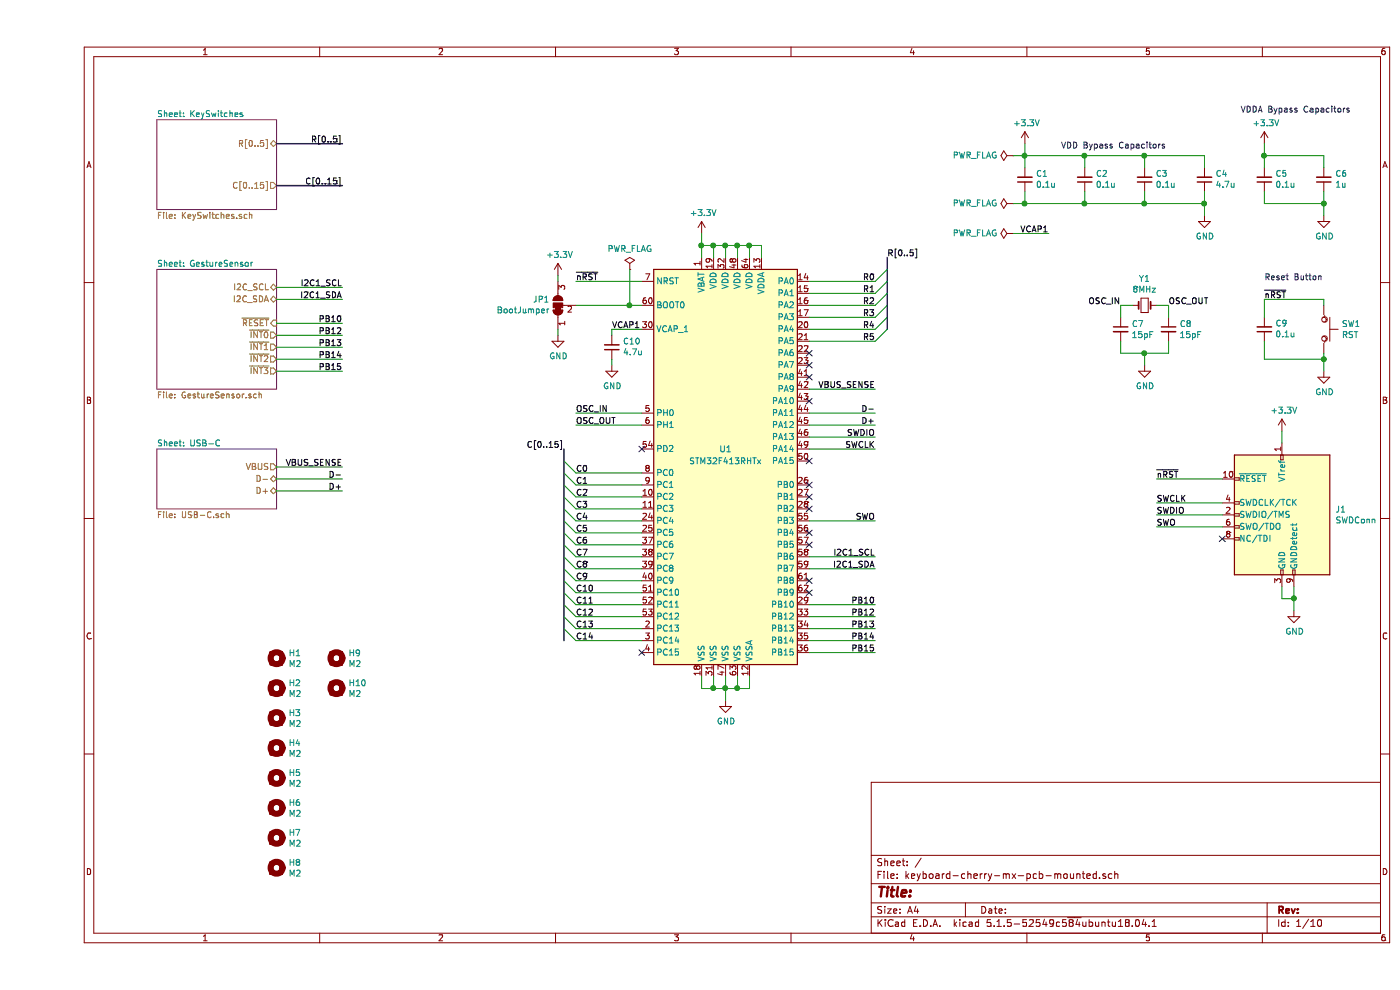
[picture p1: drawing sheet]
EESchema Schematic File Version 4
EELAYER 30 0
EELAYER END
$Descr A4 11693 8268
encoding utf-8
Sheet 1 10
Title ""
Date ""
Rev ""
Comp ""
Comment1 ""
Comment2 ""
Comment3 ""
Comment4 ""
$EndDescr
$Sheet
S 1000 1000 1000 750 
U 5E697948
F0 "KeySwitches" 50
F1 "KeySwitches.sch" 50
F2 "R[0..5]" B R 2000 1200 50 
F3 "C[0..15]" O R 2000 1550 50 
$EndSheet
Wire Wire Line
	6450 2350 7000 2350
Wire Wire Line
	7000 2450 6450 2450
Wire Wire Line
	6450 2550 7000 2550
Wire Wire Line
	6450 2650 7000 2650
Text Label 7000 2350 2    50   ~ 0
R0
Text Label 7000 2450 2    50   ~ 0
R1
Text Label 7000 2550 2    50   ~ 0
R2
Text Label 7000 2650 2    50   ~ 0
R3
Wire Wire Line
	6450 2750 7000 2750
Wire Wire Line
	7000 2850 6450 2850
Text Label 7000 2750 2    50   ~ 0
R4
Text Label 7000 2850 2    50   ~ 0
R5
Entry Wire Line
	7100 2750 7000 2850
Entry Wire Line
	7100 2650 7000 2750
Entry Wire Line
	7100 2550 7000 2650
Entry Wire Line
	7100 2450 7000 2550
Entry Wire Line
	7100 2350 7000 2450
Entry Wire Line
	7100 2250 7000 2350
Text Label 7100 2150 0    50   ~ 0
R[0..5]
$Comp
L Device:Crystal_Small Y1
U 1 1
P 9250 2550
F 0 "Y1" H 9250 2775 50  0000 C CNN
F 1 "8MHz" H 9250 2684 50  0000 C CNN
F 2 "Crystal:Crystal_SMD_TXC_7A-2Pin_5x3.2mm" H 9250 2550 50  0001 C CNN
F 3 "https://www.mouser.com/datasheet/2/417/7a-13881.pdf" H 9250 2550 50  0001 C CNN
F 4 "7A-8.000MAAE-T" H 9250 2550 50  0001 C CNN "P/N"
	1    9250 2550
	1    0    0    -1  
$EndComp
$Comp
L Device:C_Small C8
U 1 1
P 9450 2750
F 0 "C8" H 9542 2796 50  0000 L CNN
F 1 "15pF" H 9542 2705 50  0000 L CNN
F 2 "Capacitor_SMD:C_0603_1608Metric" H 9450 2750 50  0001 C CNN
F 3 "~" H 9450 2750 50  0001 C CNN
	1    9450 2750
	1    0    0    -1  
$EndComp
$Comp
L Device:C_Small C7
U 1 1
P 9050 2750
F 0 "C7" H 9142 2796 50  0000 L CNN
F 1 "15pF" H 9142 2705 50  0000 L CNN
F 2 "Capacitor_SMD:C_0603_1608Metric" H 9050 2750 50  0001 C CNN
F 3 "~" H 9050 2750 50  0001 C CNN
	1    9050 2750
	1    0    0    -1  
$EndComp
$Comp
L Device:C_Small C2
U 1 1
P 8750 1500
F 0 "C2" H 8658 1454 50  0000 R CNN
F 1 "0.1u" H 8658 1545 50  0000 R CNN
F 2 "Capacitor_SMD:C_0603_1608Metric" H 8750 1500 50  0001 C CNN
F 3 "~" H 8750 1500 50  0001 C CNN
	1    8750 1500
	-1   0    0    1   
$EndComp
$Comp
L Device:C_Small C3
U 1 1
P 9250 1500
F 0 "C3" H 9158 1454 50  0000 R CNN
F 1 "0.1u" H 9158 1545 50  0000 R CNN
F 2 "Capacitor_SMD:C_0603_1608Metric" H 9250 1500 50  0001 C CNN
F 3 "~" H 9250 1500 50  0001 C CNN
	1    9250 1500
	-1   0    0    1   
$EndComp
$Comp
L Device:C_Small C4
U 1 1
P 9750 1500
F 0 "C4" H 9658 1454 50  0000 R CNN
F 1 "4.7u" H 9658 1545 50  0000 R CNN
F 2 "Capacitor_SMD:C_0603_1608Metric" H 9750 1500 50  0001 C CNN
F 3 "~" H 9750 1500 50  0001 C CNN
	1    9750 1500
	-1   0    0    1   
$EndComp
$Comp
L Device:C_Small C5
U 1 1
P 10250 1500
F 0 "C5" H 10158 1454 50  0000 R CNN
F 1 "0.1u" H 10158 1545 50  0000 R CNN
F 2 "Capacitor_SMD:C_0603_1608Metric" H 10250 1500 50  0001 C CNN
F 3 "~" H 10250 1500 50  0001 C CNN
	1    10250 1500
	-1   0    0    1   
$EndComp
Wire Wire Line
	9750 1300 9750 1400
Wire Wire Line
	9250 1400 9250 1300
Connection ~ 9250 1300
Wire Wire Line
	9250 1300 9750 1300
Wire Wire Line
	8750 1400 8750 1300
Wire Wire Line
	8750 1300 9250 1300
$Comp
L power:GND #PWR03
U 1 1
P 9750 1800
F 0 "#PWR03" H 9750 1550 50  0001 C CNN
F 1 "GND" H 9755 1627 50  0000 C CNN
F 2 "" H 9750 1800 50  0001 C CNN
F 3 "" H 9750 1800 50  0001 C CNN
	1    9750 1800
	1    0    0    -1  
$EndComp
Wire Wire Line
	9750 1800 9750 1700
Wire Wire Line
	9750 1700 9250 1700
Connection ~ 9750 1700
Wire Wire Line
	9750 1700 9750 1600
Wire Wire Line
	8750 1600 8750 1700
Wire Wire Line
	9250 1600 9250 1700
Connection ~ 9250 1700
Wire Wire Line
	9250 1700 8750 1700
$Comp
L Device:C_Small C6
U 1 1
P 10750 1500
F 0 "C6" H 10658 1454 50  0000 R CNN
F 1 "1u" H 10658 1545 50  0000 R CNN
F 2 "Capacitor_SMD:C_0603_1608Metric" H 10750 1500 50  0001 C CNN
F 3 "~" H 10750 1500 50  0001 C CNN
	1    10750 1500
	-1   0    0    1   
$EndComp
$Comp
L power:+3.3V #PWR02
U 1 1
P 10250 1200
F 0 "#PWR02" H 10250 1050 50  0001 C CNN
F 1 "+3.3V" H 10265 1373 50  0000 C CNN
F 2 "" H 10250 1200 50  0001 C CNN
F 3 "" H 10250 1200 50  0001 C CNN
	1    10250 1200
	1    0    0    -1  
$EndComp
Wire Wire Line
	10250 1200 10250 1300
Wire Wire Line
	10250 1300 10750 1300
Wire Wire Line
	10750 1300 10750 1400
Connection ~ 10250 1300
Wire Wire Line
	10250 1300 10250 1400
$Comp
L power:GND #PWR04
U 1 1
P 10750 1800
F 0 "#PWR04" H 10750 1550 50  0001 C CNN
F 1 "GND" H 10755 1627 50  0000 C CNN
F 2 "" H 10750 1800 50  0001 C CNN
F 3 "" H 10750 1800 50  0001 C CNN
	1    10750 1800
	1    0    0    -1  
$EndComp
Wire Wire Line
	10750 1800 10750 1700
Wire Wire Line
	10750 1700 10250 1700
Wire Wire Line
	10250 1700 10250 1600
Connection ~ 10750 1700
Wire Wire Line
	10750 1700 10750 1600
Text Notes 10050 950  0    50   ~ 0
VDDA Bypass Capacitors
$Comp
L Switch:SW_Push SW1
U 1 1
P 10750 2750
F 0 "SW1" V 10704 2898 50  0000 L CNN
F 1 "RST" V 10795 2898 50  0000 L CNN
F 2 "Button_Switch_SMD:SW_SPST_B3U-1000P" H 10750 2950 50  0001 C CNN
F 3 "~" H 10750 2950 50  0001 C CNN
	1    10750 2750
	0    1    1    0   
$EndComp
$Comp
L Device:C_Small C9
U 1 1
P 10250 2750
F 0 "C9" H 10158 2704 50  0000 R CNN
F 1 "0.1u" H 10158 2795 50  0000 R CNN
F 2 "Capacitor_SMD:C_0805_2012Metric" H 10250 2750 50  0001 C CNN
F 3 "~" H 10250 2750 50  0001 C CNN
	1    10250 2750
	-1   0    0    1   
$EndComp
Wire Wire Line
	10250 2650 10250 2500
Wire Wire Line
	10250 2500 10750 2500
Wire Wire Line
	10750 2500 10750 2550
Wire Wire Line
	10750 2950 10750 3000
Wire Wire Line
	10750 3000 10250 3000
Wire Wire Line
	10250 3000 10250 2850
$Comp
L power:GND #PWR010
U 1 1
P 10750 3100
F 0 "#PWR010" H 10750 2850 50  0001 C CNN
F 1 "GND" H 10755 2927 50  0000 C CNN
F 2 "" H 10750 3100 50  0001 C CNN
F 3 "" H 10750 3100 50  0001 C CNN
	1    10750 3100
	1    0    0    -1  
$EndComp
Wire Wire Line
	10750 3100 10750 3000
Connection ~ 10750 3000
Text Label 10250 2500 0    50   ~ 0
~nRST
Text Notes 10250 2350 0    50   ~ 0
Reset Button
$Comp
L power:GND #PWR09
U 1 1
P 9250 3050
F 0 "#PWR09" H 9250 2800 50  0001 C CNN
F 1 "GND" H 9255 2877 50  0000 C CNN
F 2 "" H 9250 3050 50  0001 C CNN
F 3 "" H 9250 3050 50  0001 C CNN
	1    9250 3050
	1    0    0    -1  
$EndComp
Wire Wire Line
	9250 3050 9250 2950
Wire Wire Line
	9250 2950 9450 2950
Wire Wire Line
	9450 2950 9450 2850
Wire Wire Line
	9250 2950 9050 2950
Wire Wire Line
	9050 2950 9050 2850
Connection ~ 9250 2950
Wire Wire Line
	9050 2650 9050 2550
Wire Wire Line
	9050 2550 9150 2550
Wire Wire Line
	9350 2550 9450 2550
Wire Wire Line
	9450 2550 9450 2650
Text Label 9050 2550 2    50   ~ 0
OSC_IN
Text Label 9450 2550 0    50   ~ 0
OSC_OUT
Connection ~ 8750 1300
Text Label 7000 4750 2    50   ~ 0
I2C1_SDA
Text Label 7000 4650 2    50   ~ 0
I2C1_SCL
Wire Wire Line
	7000 4750 6450 4750
Wire Wire Line
	6450 4650 7000 4650
$Comp
L power:GND #PWR08
U 1 1
P 4800 3050
F 0 "#PWR08" H 4800 2800 50  0001 C CNN
F 1 "GND" H 4805 2877 50  0000 C CNN
F 2 "" H 4800 3050 50  0001 C CNN
F 3 "" H 4800 3050 50  0001 C CNN
	1    4800 3050
	1    0    0    -1  
$EndComp
Text Label 4500 3550 0    50   ~ 0
OSC_OUT
Text Label 4500 3450 0    50   ~ 0
OSC_IN
Wire Wire Line
	4500 3550 5050 3550
Wire Wire Line
	5050 3450 4500 3450
Wire Wire Line
	5050 2750 4800 2750
Wire Wire Line
	4350 2300 4350 2350
$Comp
L power:+3.3V #PWR06
U 1 1
P 4350 2300
F 0 "#PWR06" H 4350 2150 50  0001 C CNN
F 1 "+3.3V" H 4365 2473 50  0000 C CNN
F 2 "" H 4350 2300 50  0001 C CNN
F 3 "" H 4350 2300 50  0001 C CNN
	1    4350 2300
	1    0    0    -1  
$EndComp
Wire Wire Line
	4350 2800 4350 2750
$Comp
L power:GND #PWR07
U 1 1
P 4350 2800
F 0 "#PWR07" H 4350 2550 50  0001 C CNN
F 1 "GND" H 4355 2627 50  0000 C CNN
F 2 "" H 4350 2800 50  0001 C CNN
F 3 "" H 4350 2800 50  0001 C CNN
	1    4350 2800
	1    0    0    -1  
$EndComp
Wire Wire Line
	5050 2550 4950 2550
$Comp
L Jumper:SolderJumper_3_Bridged12 JP1
U 1 1
P 4350 2550
F 0 "JP1" V 4396 2618 50  0000 L CNN
F 1 "BootJumper" V 4305 2618 50  0000 L CNN
F 2 "Jumper:SolderJumper-3_P1.3mm_Bridged12_Pad1.0x1.5mm" H 4350 2550 50  0001 C CNN
F 3 "~" H 4350 2550 50  0001 C CNN
	1    4350 2550
	0    -1   -1   0   
$EndComp
Text Label 4500 2350 0    50   ~ 0
~nRST
Wire Wire Line
	4500 2350 5050 2350
Wire Wire Line
	4500 3950 5050 3950
Wire Wire Line
	5050 4050 4500 4050
Wire Wire Line
	4500 4150 5050 4150
Wire Wire Line
	4500 4250 5050 4250
Wire Wire Line
	4500 4350 5050 4350
Text Label 4500 3950 0    50   ~ 0
C0
Text Label 4500 4050 0    50   ~ 0
C1
Text Label 4500 4150 0    50   ~ 0
C2
Text Label 4500 4250 0    50   ~ 0
C3
Text Label 4500 4350 0    50   ~ 0
C4
Text Label 4500 5350 0    50   ~ 0
C14
Text Label 4500 5250 0    50   ~ 0
C13
Text Label 4500 5150 0    50   ~ 0
C12
Text Label 4500 5050 0    50   ~ 0
C11
Text Label 4500 4950 0    50   ~ 0
C10
Text Label 4500 4850 0    50   ~ 0
C9
Text Label 4500 4750 0    50   ~ 0
C8
Text Label 4500 4650 0    50   ~ 0
C7
Text Label 4500 4550 0    50   ~ 0
C6
Text Label 4500 4450 0    50   ~ 0
C5
Wire Wire Line
	5050 4450 4500 4450
Wire Wire Line
	5050 5050 4500 5050
Wire Wire Line
	4500 4950 5050 4950
Wire Wire Line
	4500 4850 5050 4850
Wire Wire Line
	4500 4750 5050 4750
Wire Wire Line
	5050 4650 4500 4650
Wire Wire Line
	4500 4550 5050 4550
Wire Wire Line
	4500 5350 5050 5350
Wire Wire Line
	5050 5250 4500 5250
Wire Wire Line
	4500 5150 5050 5150
Wire Wire Line
	5550 5650 5550 5750
Wire Wire Line
	5550 5750 5650 5750
Wire Wire Line
	5650 5750 5750 5750
Connection ~ 5650 5750
Wire Wire Line
	5650 5650 5650 5750
Wire Wire Line
	5850 5750 5950 5750
Wire Wire Line
	5850 5650 5850 5750
Wire Wire Line
	5750 5750 5750 5650
Wire Wire Line
	5950 5750 5950 5650
Connection ~ 5850 5750
Connection ~ 5750 5750
Wire Wire Line
	5750 5750 5850 5750
Wire Wire Line
	5750 5850 5750 5750
$Comp
L power:GND #PWR013
U 1 1
P 5750 5850
F 0 "#PWR013" H 5750 5600 50  0001 C CNN
F 1 "GND" H 5755 5677 50  0000 C CNN
F 2 "" H 5750 5850 50  0001 C CNN
F 3 "" H 5750 5850 50  0001 C CNN
	1    5750 5850
	1    0    0    -1  
$EndComp
Wire Wire Line
	5650 2050 5650 2150
Wire Wire Line
	5650 2050 5750 2050
Connection ~ 5750 2050
Wire Wire Line
	5750 2150 5750 2050
Wire Wire Line
	5750 2050 5850 2050
Connection ~ 5850 2050
Wire Wire Line
	5850 2050 5850 2150
Wire Wire Line
	5850 2050 5950 2050
Wire Wire Line
	5950 2050 6050 2050
Connection ~ 5950 2050
Wire Wire Line
	5950 2150 5950 2050
Wire Wire Line
	6050 2050 6050 2150
Connection ~ 5650 2050
Wire Wire Line
	5550 2050 5650 2050
Wire Wire Line
	5550 1950 5550 2050
$Comp
L power:+3.3V #PWR05
U 1 1
P 5550 1950
F 0 "#PWR05" H 5550 1800 50  0001 C CNN
F 1 "+3.3V" H 5565 2123 50  0000 C CNN
F 2 "" H 5550 1950 50  0001 C CNN
F 3 "" H 5550 1950 50  0001 C CNN
	1    5550 1950
	1    0    0    -1  
$EndComp
Text Label 7000 3250 2    50   ~ 0
VBUS_SENSE
Wire Wire Line
	6450 3250 7000 3250
Text Label 7000 3550 2    50   ~ 0
D+
Text Label 7000 3450 2    50   ~ 0
D-
Wire Wire Line
	6450 3450 7000 3450
Wire Wire Line
	6450 3550 7000 3550
Wire Wire Line
	6450 3650 7000 3650
Text Label 7000 3650 2    50   ~ 0
SWDIO
Text Label 7000 3750 2    50   ~ 0
SWCLK
Wire Wire Line
	6450 3750 7000 3750
$Comp
L MCU_ST_STM32F4:STM32F413RHTx U1
U 1 1
P 5750 3850
F 0 "U1" H 5750 3950 50  0000 C CNN
F 1 "STM32F413RHTx" H 5750 3850 50  0000 C CNN
F 2 "Package_QFP:LQFP-64_10x10mm_P0.5mm" H 5150 2150 50  0001 R CNN
F 3 "http://www.st.com/st-web-ui/static/active/en/resource/technical/document/datasheet/DM00282249.pdf" H 5750 3850 50  0001 C CNN
	1    5750 3850
	1    0    0    -1  
$EndComp
Wire Wire Line
	4800 3050 4800 3000
Wire Wire Line
	4800 2800 4800 2750
$Comp
L Device:C_Small C10
U 1 1
P 4800 2900
F 0 "C10" H 4708 2854 50  0000 R CNN
F 1 "4.7u" H 4708 2945 50  0000 R CNN
F 2 "Capacitor_SMD:C_0603_1608Metric" H 4800 2900 50  0001 C CNN
F 3 "~" H 4800 2900 50  0001 C CNN
	1    4800 2900
	-1   0    0    1   
$EndComp
Wire Wire Line
	8250 1700 8250 1600
Connection ~ 8750 1700
Wire Wire Line
	8750 1700 8250 1700
Wire Wire Line
	8250 1300 8750 1300
Wire Wire Line
	8250 1400 8250 1300
$Comp
L Device:C_Small C1
U 1 1
P 8250 1500
F 0 "C1" H 8158 1454 50  0000 R CNN
F 1 "0.1u" H 8158 1545 50  0000 R CNN
F 2 "Capacitor_SMD:C_0603_1608Metric" H 8250 1500 50  0001 C CNN
F 3 "~" H 8250 1500 50  0001 C CNN
	1    8250 1500
	-1   0    0    1   
$EndComp
Connection ~ 8250 1300
Wire Wire Line
	8250 1200 8250 1300
Text Notes 8550 1250 0    50   ~ 0
VDD Bypass Capacitors
$Comp
L power:+3.3V #PWR01
U 1 1
P 8250 1200
F 0 "#PWR01" H 8250 1050 50  0001 C CNN
F 1 "+3.3V" H 8265 1373 50  0000 C CNN
F 2 "" H 8250 1200 50  0001 C CNN
F 3 "" H 8250 1200 50  0001 C CNN
	1    8250 1200
	1    0    0    -1  
$EndComp
Entry Wire Line
	4400 3850 4500 3950
Entry Wire Line
	4400 3950 4500 4050
Entry Wire Line
	4400 4050 4500 4150
Entry Wire Line
	4400 4150 4500 4250
Entry Wire Line
	4400 4250 4500 4350
Entry Wire Line
	4400 4350 4500 4450
Entry Wire Line
	4400 4450 4500 4550
Entry Wire Line
	4400 4550 4500 4650
Entry Wire Line
	4400 4650 4500 4750
Entry Wire Line
	4400 4750 4500 4850
Entry Wire Line
	4400 4850 4500 4950
Entry Wire Line
	4400 4950 4500 5050
Entry Wire Line
	4400 5050 4500 5150
Entry Wire Line
	4400 5150 4500 5250
Entry Wire Line
	4400 5250 4500 5350
$Sheet
S 1000 2250 1000 1000
U 5E8711BD
F0 "GestureSensor" 50
F1 "GestureSensor.sch" 50
F2 "I2C_SCL" B R 2000 2400 50 
F3 "I2C_SDA" B R 2000 2500 50 
F4 "~RESET" I R 2000 2700 50 
F5 "~INT0" O R 2000 2800 50 
F6 "~INT1" O R 2000 2900 50 
F7 "~INT2" O R 2000 3000 50 
F8 "~INT3" O R 2000 3100 50 
$EndSheet
Text Label 2550 3900 2    50   ~ 0
VBUS_SENSE
Wire Wire Line
	2000 3900 2550 3900
Text Label 2550 4100 2    50   ~ 0
D+
Text Label 2550 4000 2    50   ~ 0
D-
Wire Wire Line
	2000 4000 2550 4000
Wire Wire Line
	2000 4100 2550 4100
$Sheet
S 1000 3750 1000 500 
U 5E7D269A
F0 "USB-C" 50
F1 "USB-C.sch" 50
F2 "D-" B R 2000 4000 50 
F3 "D+" B R 2000 4100 50 
F4 "VBUS" O R 2000 3900 50 
$EndSheet
Text Label 2550 2500 2    50   ~ 0
I2C1_SDA
Text Label 2550 2400 2    50   ~ 0
I2C1_SCL
Wire Wire Line
	2550 2500 2000 2500
Wire Wire Line
	2000 2400 2550 2400
NoConn ~ 6450 3350
NoConn ~ 6450 3850
NoConn ~ 6450 3150
NoConn ~ 6450 3050
NoConn ~ 6450 2950
Text Label 2550 1200 2    50   ~ 0
R[0..5]
Text Label 4400 3750 2    50   ~ 0
C[0..15]
Text Label 2550 1550 2    50   ~ 0
C[0..15]
Wire Bus Line
	2550 1200 2000 1200
Wire Bus Line
	2550 1550 2000 1550
$Comp
L Connector:Conn_ARM_JTAG_SWD_10 J1
U 1 1
P 10400 4300
F 0 "J1" H 9956 4346 50  0000 R CNN
F 1 "SWDConn" H 9956 4255 50  0000 R CNN
F 2 "Connector:Tag-Connect_TC2050-IDC-NL_2x05_P1.27mm_Vertical" H 10400 4300 50  0001 C CNN
F 3 "http://infocenter.arm.com/help/topic/com.arm.doc.ddi0314h/DDI0314H_coresight_components_trm.pdf" V 10050 3050 50  0001 C CNN
	1    10400 4300
	-1   0    0    -1  
$EndComp
$Comp
L power:GND #PWR012
U 1 1
P 10500 5100
F 0 "#PWR012" H 10500 4850 50  0001 C CNN
F 1 "GND" H 10505 4927 50  0000 C CNN
F 2 "" H 10500 5100 50  0001 C CNN
F 3 "" H 10500 5100 50  0001 C CNN
	1    10500 5100
	1    0    0    -1  
$EndComp
Wire Wire Line
	10500 5100 10500 5000
Wire Wire Line
	10500 5000 10400 5000
Wire Wire Line
	10400 5000 10400 4900
Connection ~ 10500 5000
Wire Wire Line
	10500 5000 10500 4900
Text Label 7000 5050 2    50   ~ 0
PB10
Text Label 7000 5150 2    50   ~ 0
PB12
Text Label 7000 5250 2    50   ~ 0
PB13
Wire Wire Line
	6450 5250 7000 5250
Wire Wire Line
	7000 5150 6450 5150
Wire Wire Line
	6450 5050 7000 5050
Wire Wire Line
	6450 4350 7000 4350
Text Label 7000 4350 2    50   ~ 0
SWO
Wire Wire Line
	9900 4400 9350 4400
Text Label 9350 4400 0    50   ~ 0
SWO
NoConn ~ 9900 4500
Wire Wire Line
	9900 4300 9350 4300
Text Label 9350 4300 0    50   ~ 0
SWDIO
Text Label 9350 4200 0    50   ~ 0
SWCLK
Wire Wire Line
	9900 4200 9350 4200
$Comp
L power:+3.3V #PWR011
U 1 1
P 10400 3600
F 0 "#PWR011" H 10400 3450 50  0001 C CNN
F 1 "+3.3V" H 10415 3773 50  0000 C CNN
F 2 "" H 10400 3600 50  0001 C CNN
F 3 "" H 10400 3600 50  0001 C CNN
	1    10400 3600
	1    0    0    -1  
$EndComp
Wire Wire Line
	10400 3600 10400 3700
Text Label 9350 4000 0    50   ~ 0
~nRST
Wire Wire Line
	9350 4000 9900 4000
$Comp
L power:PWR_FLAG #FLG02
U 1 1
P 8150 1700
F 0 "#FLG02" H 8150 1775 50  0001 C CNN
F 1 "PWR_FLAG" V 8150 1827 50  0000 L CNN
F 2 "" H 8150 1700 50  0001 C CNN
F 3 "~" H 8150 1700 50  0001 C CNN
	1    8150 1700
	0    -1   -1   0   
$EndComp
Wire Wire Line
	8150 1700 8250 1700
Connection ~ 8250 1700
NoConn ~ 6450 4250
NoConn ~ 6450 4150
NoConn ~ 6450 4050
Text Label 4800 2750 0    50   ~ 0
VCAP1
Text Label 8450 1950 2    50   ~ 0
VCAP1
$Comp
L power:PWR_FLAG #FLG03
U 1 1
P 8150 1950
F 0 "#FLG03" H 8150 2025 50  0001 C CNN
F 1 "PWR_FLAG" V 8150 2077 50  0000 L CNN
F 2 "" H 8150 1950 50  0001 C CNN
F 3 "~" H 8150 1950 50  0001 C CNN
	1    8150 1950
	0    -1   -1   0   
$EndComp
Wire Wire Line
	8150 1950 8450 1950
NoConn ~ 5050 3750
NoConn ~ 5050 5450
Wire Wire Line
	5550 2150 5550 2050
Connection ~ 5550 2050
$Comp
L power:PWR_FLAG #FLG04
U 1 1
P 4950 2250
F 0 "#FLG04" H 4950 2325 50  0001 C CNN
F 1 "PWR_FLAG" H 4950 2423 50  0000 C CNN
F 2 "" H 4950 2250 50  0001 C CNN
F 3 "~" H 4950 2250 50  0001 C CNN
	1    4950 2250
	1    0    0    -1  
$EndComp
Wire Wire Line
	4950 2250 4950 2550
Connection ~ 4950 2550
Wire Wire Line
	4950 2550 4500 2550
$Comp
L power:PWR_FLAG #FLG01
U 1 1
P 8150 1300
F 0 "#FLG01" H 8150 1375 50  0001 C CNN
F 1 "PWR_FLAG" V 8150 1427 50  0000 L CNN
F 2 "" H 8150 1300 50  0001 C CNN
F 3 "~" H 8150 1300 50  0001 C CNN
	1    8150 1300
	0    -1   -1   0   
$EndComp
Wire Wire Line
	8150 1300 8250 1300
Text Label 7000 5350 2    50   ~ 0
PB14
Text Label 7000 5450 2    50   ~ 0
PB15
Wire Wire Line
	6450 5450 7000 5450
Wire Wire Line
	7000 5350 6450 5350
NoConn ~ 6450 4850
NoConn ~ 6450 4950
NoConn ~ 6450 4450
NoConn ~ 6450 4550
Text Label 2550 2700 2    50   ~ 0
PB10
Text Label 2550 2800 2    50   ~ 0
PB12
Text Label 2550 2900 2    50   ~ 0
PB13
Wire Wire Line
	2000 2900 2550 2900
Wire Wire Line
	2550 2800 2000 2800
Wire Wire Line
	2000 2700 2550 2700
Text Label 2550 3000 2    50   ~ 0
PB14
Text Label 2550 3100 2    50   ~ 0
PB15
Wire Wire Line
	2000 3100 2550 3100
Wire Wire Line
	2550 3000 2000 3000
$Comp
L Mechanical:MountingHole H1
U 1 1
P 2000 5500
F 0 "H1" H 2100 5546 50  0000 L CNN
F 1 "M2" H 2100 5455 50  0000 L CNN
F 2 "MountingHole:MountingHole_2.2mm_M2" H 2000 5500 50  0001 C CNN
F 3 "~" H 2000 5500 50  0001 C CNN
	1    2000 5500
	1    0    0    -1  
$EndComp
$Comp
L Mechanical:MountingHole H2
U 1 1
P 2000 5750
F 0 "H2" H 2100 5796 50  0000 L CNN
F 1 "M2" H 2100 5705 50  0000 L CNN
F 2 "MountingHole:MountingHole_2.2mm_M2" H 2000 5750 50  0001 C CNN
F 3 "~" H 2000 5750 50  0001 C CNN
	1    2000 5750
	1    0    0    -1  
$EndComp
$Comp
L Mechanical:MountingHole H3
U 1 1
P 2000 6000
F 0 "H3" H 2100 6046 50  0000 L CNN
F 1 "M2" H 2100 5955 50  0000 L CNN
F 2 "MountingHole:MountingHole_2.2mm_M2" H 2000 6000 50  0001 C CNN
F 3 "~" H 2000 6000 50  0001 C CNN
	1    2000 6000
	1    0    0    -1  
$EndComp
$Comp
L Mechanical:MountingHole H4
U 1 1
P 2000 6250
F 0 "H4" H 2100 6296 50  0000 L CNN
F 1 "M2" H 2100 6205 50  0000 L CNN
F 2 "MountingHole:MountingHole_2.2mm_M2" H 2000 6250 50  0001 C CNN
F 3 "~" H 2000 6250 50  0001 C CNN
	1    2000 6250
	1    0    0    -1  
$EndComp
$Comp
L Mechanical:MountingHole H5
U 1 1
P 2000 6500
F 0 "H5" H 2100 6546 50  0000 L CNN
F 1 "M2" H 2100 6455 50  0000 L CNN
F 2 "MountingHole:MountingHole_2.2mm_M2" H 2000 6500 50  0001 C CNN
F 3 "~" H 2000 6500 50  0001 C CNN
	1    2000 6500
	1    0    0    -1  
$EndComp
$Comp
L Mechanical:MountingHole H6
U 1 1
P 2000 6750
F 0 "H6" H 2100 6796 50  0000 L CNN
F 1 "M2" H 2100 6705 50  0000 L CNN
F 2 "MountingHole:MountingHole_2.2mm_M2" H 2000 6750 50  0001 C CNN
F 3 "~" H 2000 6750 50  0001 C CNN
	1    2000 6750
	1    0    0    -1  
$EndComp
$Comp
L Mechanical:MountingHole H7
U 1 1
P 2000 7000
F 0 "H7" H 2100 7046 50  0000 L CNN
F 1 "M2" H 2100 6955 50  0000 L CNN
F 2 "MountingHole:MountingHole_2.2mm_M2" H 2000 7000 50  0001 C CNN
F 3 "~" H 2000 7000 50  0001 C CNN
	1    2000 7000
	1    0    0    -1  
$EndComp
$Comp
L Mechanical:MountingHole H8
U 1 1
P 2000 7250
F 0 "H8" H 2100 7296 50  0000 L CNN
F 1 "M2" H 2100 7205 50  0000 L CNN
F 2 "MountingHole:MountingHole_2.2mm_M2" H 2000 7250 50  0001 C CNN
F 3 "~" H 2000 7250 50  0001 C CNN
	1    2000 7250
	1    0    0    -1  
$EndComp
$Comp
L Mechanical:MountingHole H9
U 1 1
P 2500 5500
F 0 "H9" H 2600 5546 50  0000 L CNN
F 1 "M2" H 2600 5455 50  0000 L CNN
F 2 "MountingHole:MountingHole_2.2mm_M2" H 2500 5500 50  0001 C CNN
F 3 "~" H 2500 5500 50  0001 C CNN
	1    2500 5500
	1    0    0    -1  
$EndComp
$Comp
L Mechanical:MountingHole H10
U 1 1
P 2500 5750
F 0 "H10" H 2600 5796 50  0000 L CNN
F 1 "M2" H 2600 5705 50  0000 L CNN
F 2 "MountingHole:MountingHole_2.2mm_M2" H 2500 5750 50  0001 C CNN
F 3 "~" H 2500 5750 50  0001 C CNN
	1    2500 5750
	1    0    0    -1  
$EndComp
Wire Bus Line
	7100 2150 7100 2750
Wire Bus Line
	4400 3750 4400 5350
$EndSCHEMATC
